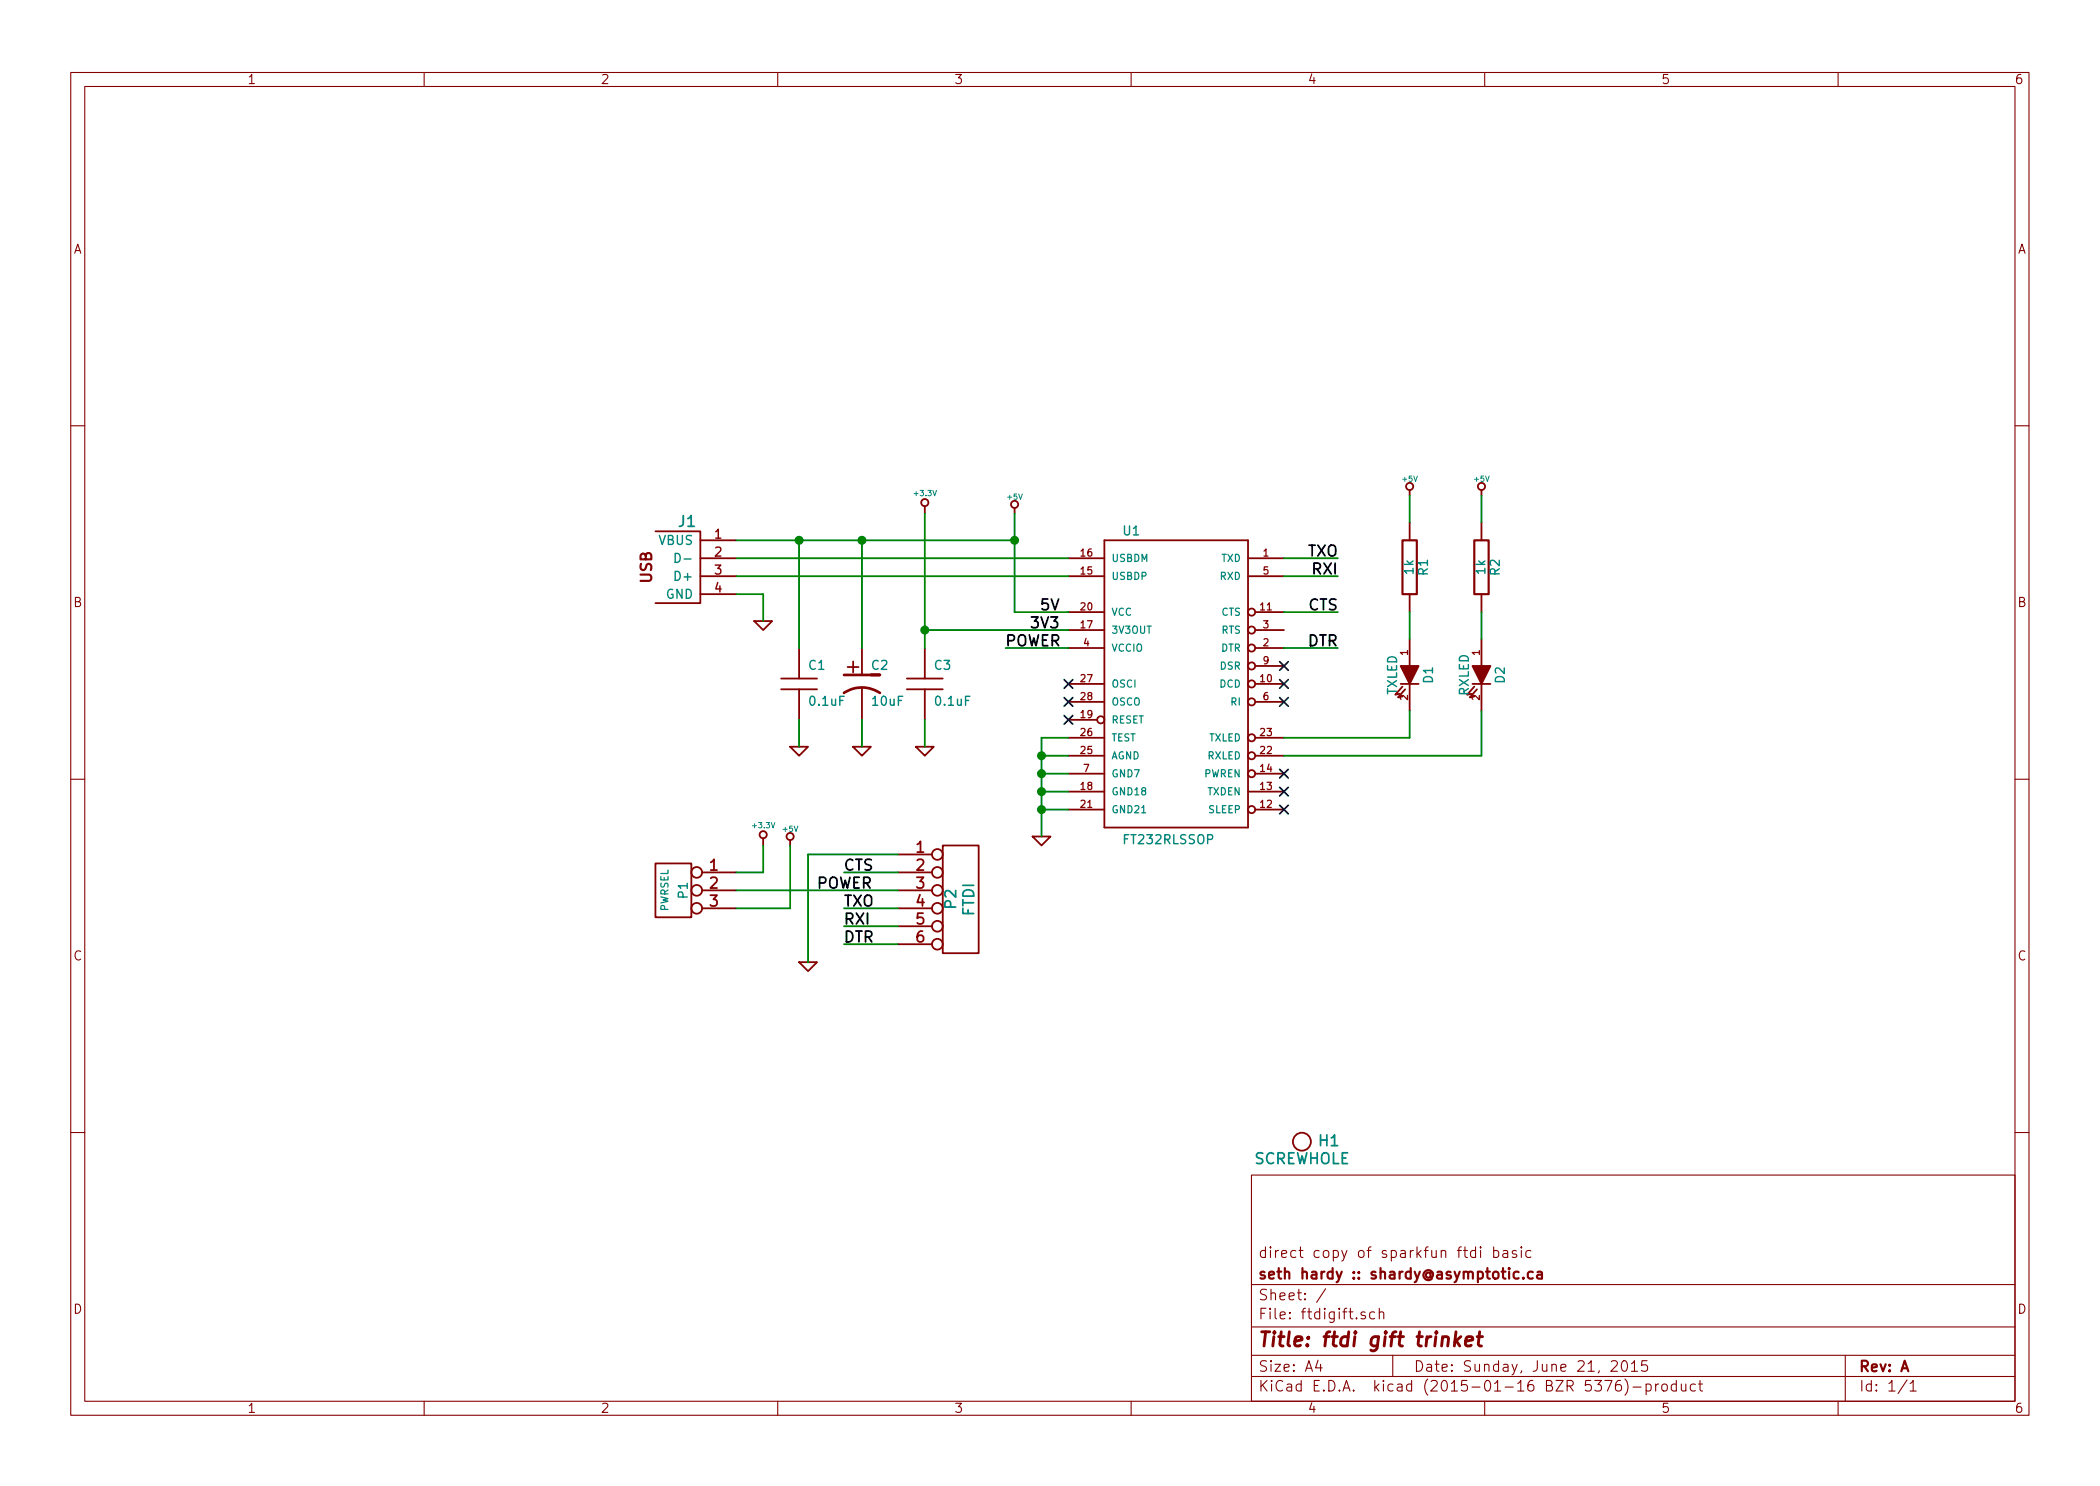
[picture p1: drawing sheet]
EESchema Schematic File Version 2
LIBS:shardy
LIBS:ftdigift-cache
EELAYER 25 0
EELAYER END
$Descr A4 11693 8268
encoding utf-8
Sheet 1 1
Title "ftdi gift trinket"
Date "Sunday, June 21, 2015"
Rev "A"
Comp "seth hardy :: shardy@asymptotic.ca"
Comment1 "direct copy of sparkfun ftdi basic"
Comment2 ""
Comment3 ""
Comment4 ""
$EndDescr
$Comp
L FT232RLSSOP U1
U 1 1
P 6550 3800
F 0 "U1" H 6250 4620 50  0000 L BNN
F 1 "FT232RLSSOP" H 6250 2900 50  0000 L BNN
F 2 "shardy:SSOP-28_5.3x10.2mm_Pitch0.65mm" H 6550 3950 50  0001 C CNN
F 3 "" H 6550 3800 60  0000 C CNN
	1    6550 3800
	1    0    0    -1  
$EndComp
$Comp
L C C1
U 1 1
P 4450 3800
F 0 "C1" H 4500 3900 50  0000 L CNN
F 1 "0.1uF" H 4500 3700 50  0000 L CNN
F 2 "shardy:SM0805" H 4450 3800 60  0001 C CNN
F 3 "" H 4450 3800 60  0000 C CNN
	1    4450 3800
	1    0    0    -1  
$EndComp
$Comp
L C C3
U 1 1
P 5150 3800
F 0 "C3" H 5200 3900 50  0000 L CNN
F 1 "0.1uF" H 5200 3700 50  0000 L CNN
F 2 "shardy:SM0805" H 5150 3800 60  0001 C CNN
F 3 "" H 5150 3800 60  0000 C CNN
	1    5150 3800
	1    0    0    -1  
$EndComp
$Comp
L CPOL C2
U 1 1
P 4800 3800
F 0 "C2" H 4850 3900 50  0000 L CNN
F 1 "10uF" H 4850 3700 50  0000 L CNN
F 2 "shardy:SM0805" H 4800 3800 60  0001 C CNN
F 3 "" H 4800 3800 60  0000 C CNN
	1    4800 3800
	1    0    0    -1  
$EndComp
$Comp
L USB J1
U 1 1
P 3900 3200
F 0 "J1" H 3825 3500 60  0000 C CNN
F 1 "USB" H 3750 3000 60  0001 C CNN
F 2 "shardy:USB-A-PCB" H 3900 3200 60  0001 C CNN
F 3 "" H 3900 3200 60  0000 C CNN
	1    3900 3200
	1    0    0    -1  
$EndComp
$Comp
L R R1
U 1 1
P 7850 3150
F 0 "R1" V 7930 3150 50  0000 C CNN
F 1 "1k" V 7850 3150 50  0000 C CNN
F 2 "shardy:SM0805" H 7850 3150 60  0001 C CNN
F 3 "" H 7850 3150 60  0000 C CNN
	1    7850 3150
	1    0    0    -1  
$EndComp
$Comp
L R R2
U 1 1
P 8250 3150
F 0 "R2" V 8330 3150 50  0000 C CNN
F 1 "1k" V 8250 3150 50  0000 C CNN
F 2 "shardy:SM0805" H 8250 3150 60  0001 C CNN
F 3 "" H 8250 3150 60  0000 C CNN
	1    8250 3150
	1    0    0    -1  
$EndComp
$Comp
L LED D1
U 1 1
P 7850 3750
F 0 "D1" H 7850 3850 50  0000 C CNN
F 1 "TXLED" H 7850 3650 50  0000 C CNN
F 2 "shardy:SM0805" H 7850 3750 60  0001 C CNN
F 3 "" H 7850 3750 60  0000 C CNN
	1    7850 3750
	0    1    1    0   
$EndComp
$Comp
L LED D2
U 1 1
P 8250 3750
F 0 "D2" H 8250 3850 50  0000 C CNN
F 1 "RXLED" H 8250 3650 50  0000 C CNN
F 2 "shardy:SM0805" H 8250 3750 60  0001 C CNN
F 3 "" H 8250 3750 60  0000 C CNN
	1    8250 3750
	0    1    1    0   
$EndComp
$Comp
L GND #PWR01
U 1 1
P 4250 3450
F 0 "#PWR01" H 4250 3450 30  0001 C CNN
F 1 "GND" H 4250 3380 30  0001 C CNN
F 2 "" H 4250 3450 60  0000 C CNN
F 3 "" H 4250 3450 60  0000 C CNN
	1    4250 3450
	1    0    0    -1  
$EndComp
$Comp
L GND #PWR02
U 1 1
P 4450 4150
F 0 "#PWR02" H 4450 4150 30  0001 C CNN
F 1 "GND" H 4450 4080 30  0001 C CNN
F 2 "" H 4450 4150 60  0000 C CNN
F 3 "" H 4450 4150 60  0000 C CNN
	1    4450 4150
	1    0    0    -1  
$EndComp
$Comp
L GND #PWR03
U 1 1
P 4800 4150
F 0 "#PWR03" H 4800 4150 30  0001 C CNN
F 1 "GND" H 4800 4080 30  0001 C CNN
F 2 "" H 4800 4150 60  0000 C CNN
F 3 "" H 4800 4150 60  0000 C CNN
	1    4800 4150
	1    0    0    -1  
$EndComp
$Comp
L GND #PWR04
U 1 1
P 5150 4150
F 0 "#PWR04" H 5150 4150 30  0001 C CNN
F 1 "GND" H 5150 4080 30  0001 C CNN
F 2 "" H 5150 4150 60  0000 C CNN
F 3 "" H 5150 4150 60  0000 C CNN
	1    5150 4150
	1    0    0    -1  
$EndComp
$Comp
L +5V #PWR05
U 1 1
P 5650 2850
F 0 "#PWR05" H 5650 2940 20  0001 C CNN
F 1 "+5V" H 5650 2940 30  0000 C CNN
F 2 "" H 5650 2850 60  0000 C CNN
F 3 "" H 5650 2850 60  0000 C CNN
	1    5650 2850
	1    0    0    -1  
$EndComp
$Comp
L +3.3V #PWR06
U 1 1
P 5150 2850
F 0 "#PWR06" H 5150 2810 30  0001 C CNN
F 1 "+3.3V" H 5150 2960 30  0000 C CNN
F 2 "" H 5150 2850 60  0000 C CNN
F 3 "" H 5150 2850 60  0000 C CNN
	1    5150 2850
	1    0    0    -1  
$EndComp
$Comp
L GND #PWR07
U 1 1
P 5800 4650
F 0 "#PWR07" H 5800 4650 30  0001 C CNN
F 1 "GND" H 5800 4580 30  0001 C CNN
F 2 "" H 5800 4650 60  0000 C CNN
F 3 "" H 5800 4650 60  0000 C CNN
	1    5800 4650
	1    0    0    -1  
$EndComp
Text Label 5900 3400 2    60   ~ 0
5V
Text Label 5900 3500 2    60   ~ 0
3V3
Text Label 5600 3600 0    60   ~ 0
POWER
NoConn ~ 5950 3800
NoConn ~ 5950 3900
NoConn ~ 5950 4000
Text Label 7450 3100 2    60   ~ 0
TXO
Text Label 7450 3200 2    60   ~ 0
RXI
Text Label 7450 3400 2    60   ~ 0
CTS
Text Label 7450 3600 2    60   ~ 0
DTR
$Comp
L +5V #PWR08
U 1 1
P 7850 2750
F 0 "#PWR08" H 7850 2840 20  0001 C CNN
F 1 "+5V" H 7850 2840 30  0000 C CNN
F 2 "" H 7850 2750 60  0000 C CNN
F 3 "" H 7850 2750 60  0000 C CNN
	1    7850 2750
	1    0    0    -1  
$EndComp
$Comp
L +5V #PWR09
U 1 1
P 8250 2750
F 0 "#PWR09" H 8250 2840 20  0001 C CNN
F 1 "+5V" H 8250 2840 30  0000 C CNN
F 2 "" H 8250 2750 60  0000 C CNN
F 3 "" H 8250 2750 60  0000 C CNN
	1    8250 2750
	1    0    0    -1  
$EndComp
NoConn ~ 7150 3700
NoConn ~ 7150 3800
NoConn ~ 7150 3900
NoConn ~ 7150 4300
NoConn ~ 7150 4400
NoConn ~ 7150 4500
$Comp
L CONN_6 P2
U 1 1
P 5350 5000
F 0 "P2" V 5300 5000 60  0000 C CNN
F 1 "FTDI" V 5400 5000 60  0000 C CNN
F 2 "shardy:SIL-6" H 5350 5000 60  0001 C CNN
F 3 "" H 5350 5000 60  0000 C CNN
	1    5350 5000
	1    0    0    -1  
$EndComp
$Comp
L CONN_3 P1
U 1 1
P 3750 4950
F 0 "P1" V 3700 4950 50  0000 C CNN
F 1 "PWRSEL" V 3800 4950 40  0000 C CNN
F 2 "shardy:SIL-3" H 3750 4950 60  0001 C CNN
F 3 "" H 3750 4950 60  0000 C CNN
	1    3750 4950
	-1   0    0    -1  
$EndComp
Wire Wire Line
	4100 3100 5950 3100
Wire Wire Line
	4100 3200 5950 3200
Wire Wire Line
	4100 3000 5650 3000
Wire Wire Line
	5650 2850 5650 3400
Wire Wire Line
	5650 3400 5950 3400
Wire Wire Line
	4450 3000 4450 3600
Connection ~ 4450 3000
Wire Wire Line
	4800 3000 4800 3600
Connection ~ 4800 3000
Wire Wire Line
	4450 4000 4450 4150
Wire Wire Line
	4800 4000 4800 4150
Wire Wire Line
	5150 4000 5150 4150
Wire Wire Line
	4100 3300 4250 3300
Wire Wire Line
	4250 3300 4250 3450
Wire Wire Line
	5950 3500 5150 3500
Wire Wire Line
	5150 2850 5150 3600
Connection ~ 5150 3500
Connection ~ 5650 3000
Wire Wire Line
	5950 4500 5800 4500
Wire Wire Line
	5800 4100 5800 4650
Wire Wire Line
	5950 4100 5800 4100
Connection ~ 5800 4500
Wire Wire Line
	5950 4200 5800 4200
Connection ~ 5800 4200
Wire Wire Line
	5950 4300 5800 4300
Connection ~ 5800 4300
Wire Wire Line
	5950 4400 5800 4400
Connection ~ 5800 4400
Wire Wire Line
	5600 3600 5950 3600
Wire Wire Line
	7150 3100 7450 3100
Wire Wire Line
	7150 3200 7450 3200
Wire Wire Line
	7150 3400 7450 3400
Wire Wire Line
	7150 3600 7450 3600
Wire Wire Line
	7850 2750 7850 2900
Wire Wire Line
	8250 2750 8250 2900
Wire Wire Line
	7850 3400 7850 3550
Wire Wire Line
	8250 3400 8250 3550
Wire Wire Line
	7850 3950 7850 4100
Wire Wire Line
	7850 4100 7150 4100
Wire Wire Line
	7150 4200 8250 4200
Wire Wire Line
	8250 4200 8250 3950
Wire Wire Line
	4100 4950 5000 4950
Wire Wire Line
	5000 4850 4700 4850
Wire Wire Line
	5000 5050 4700 5050
Wire Wire Line
	5000 5150 4700 5150
Wire Wire Line
	5000 5250 4700 5250
Text Label 4700 4850 0    60   ~ 0
CTS
Text Label 4700 5050 0    60   ~ 0
TXO
Text Label 4700 5150 0    60   ~ 0
RXI
Text Label 4700 5250 0    60   ~ 0
DTR
$Comp
L +3.3V #PWR010
U 1 1
P 4250 4700
F 0 "#PWR010" H 4250 4660 30  0001 C CNN
F 1 "+3.3V" H 4250 4810 30  0000 C CNN
F 2 "" H 4250 4700 60  0000 C CNN
F 3 "" H 4250 4700 60  0000 C CNN
	1    4250 4700
	1    0    0    -1  
$EndComp
$Comp
L +5V #PWR011
U 1 1
P 4400 4700
F 0 "#PWR011" H 4400 4790 20  0001 C CNN
F 1 "+5V" H 4400 4790 30  0000 C CNN
F 2 "" H 4400 4700 60  0000 C CNN
F 3 "" H 4400 4700 60  0000 C CNN
	1    4400 4700
	1    0    0    -1  
$EndComp
Wire Wire Line
	4100 4850 4250 4850
Wire Wire Line
	4250 4850 4250 4700
Wire Wire Line
	4100 5050 4400 5050
Wire Wire Line
	4400 5050 4400 4700
Text Label 4550 4950 0    60   ~ 0
POWER
$Comp
L GND #PWR012
U 1 1
P 4500 5350
F 0 "#PWR012" H 4500 5350 30  0001 C CNN
F 1 "GND" H 4500 5280 30  0001 C CNN
F 2 "" H 4500 5350 60  0000 C CNN
F 3 "" H 4500 5350 60  0000 C CNN
	1    4500 5350
	1    0    0    -1  
$EndComp
Wire Wire Line
	5000 4750 4500 4750
Wire Wire Line
	4500 4750 4500 5350
$Comp
L SCREWHOLE H1
U 1 1
P 7250 6350
F 0 "H1" H 7400 6350 60  0000 C CNN
F 1 "SCREWHOLE" H 7250 6250 60  0000 C CNN
F 2 "shardy:1pin" H 7250 6350 60  0001 C CNN
F 3 "" H 7250 6350 60  0000 C CNN
	1    7250 6350
	1    0    0    -1  
$EndComp
$EndSCHEMATC
